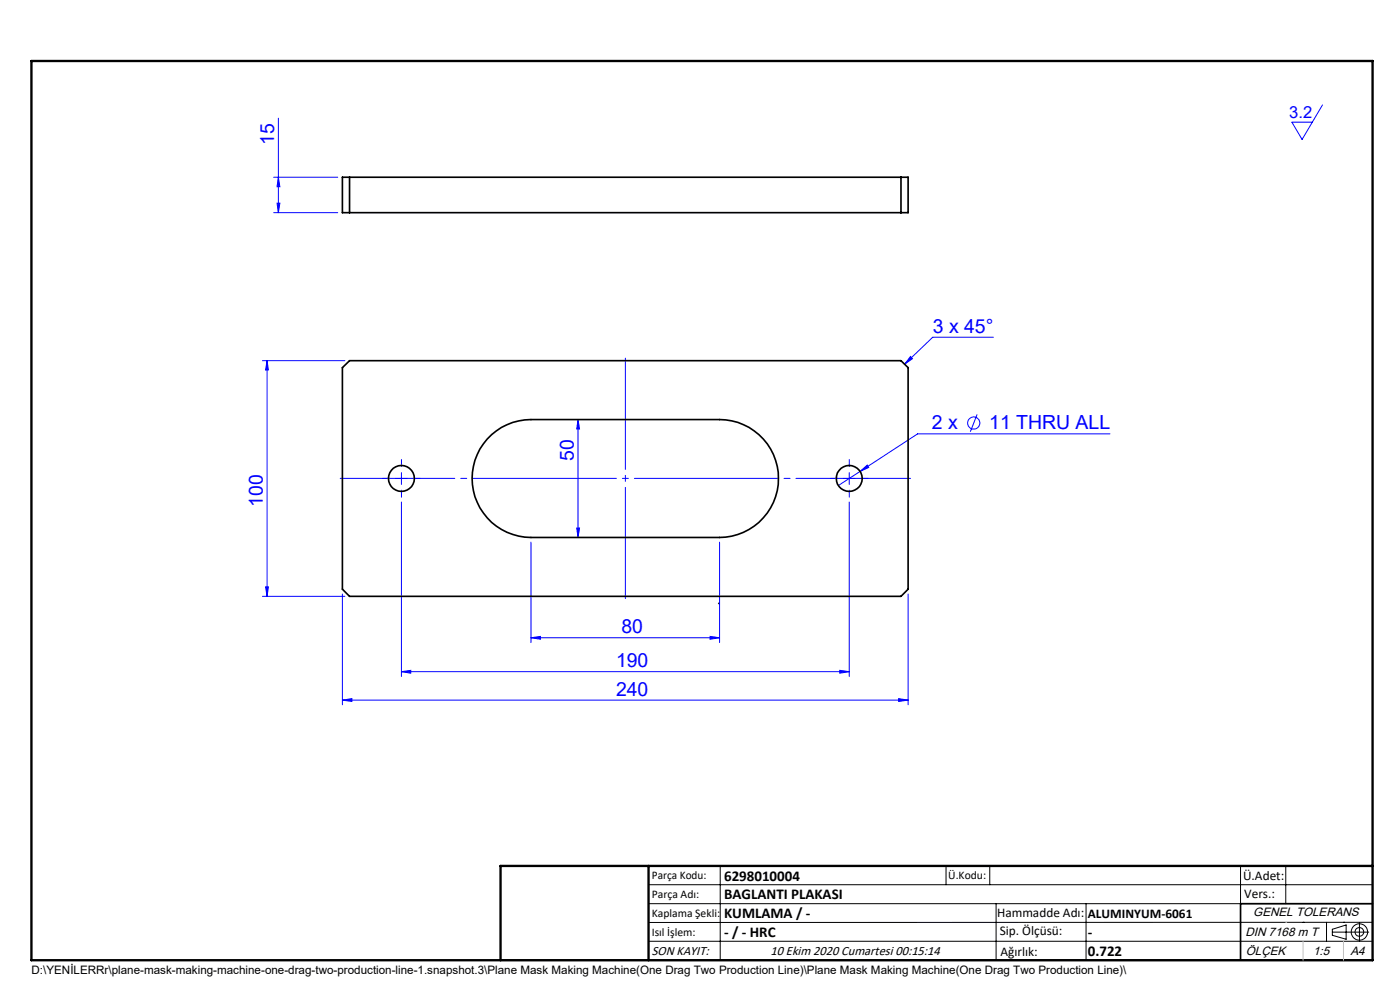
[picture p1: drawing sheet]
<svg xmlns="http://www.w3.org/2000/svg" width="297mm" height="210mm" viewBox="0 0 297 210" stroke-linecap="round" stroke-linejoin="round" font-family="sans-serif">
<g fill="none" stroke="#00f" stroke-width=".21">
<path d="M58.1 37.6h13.5M59.1 37.6l.3 2h-.6zM59.1 25.1v20M280.6 22.3l-4.4 7.3-2.1-3.7h4.3M58.1 45.1h13.5M58.8 43.1h.6l-.3 2zM55.7 76.5h17.5M56.7 76.5l.2 2h-.6zM56.7 76.5v50M193.1 75.6l.5 .5-1.7 1.1zM210.7 71.5h-12.8l-6 5.7M122.6 89l.3 2h-.6z"/>
<path d="M122.6 89v25M207.3 87.9l-1.5 3.7M235.5 92h-40.8l-12.2 8M83.9 101.5h2.5M85.2 106.5v37M85.2 100.3v2.5M112.6 115v21.3M122.3 112h.6l-.3 2zM152.6 115v21.3M178.9 101.5h2.5M180.2 106.5v37M180.2 100.3v2.5"/>
<path d="M182.5 100l1.5-1.3 .3 .5zM182.5 100l-4.7 3M55.7 126.5h17.5M56.3 124.5h.6l-.2 2zM72.6 126v23.5M112.6 135.3l2.1-.3v.6zM112.6 135.3h40M150.6 135l2 .3-2 .3zM192.7 126v23.5M72.6 148.5l2-.3v.6zM72.6 148.5h120.1M85.2 142.5l1.9-.3v.6z"/>
<path d="M85.2 142.5h95M178.2 142.2l2 .3-2 .3zM190.6 148.2l2.1 .3-2.1 .3z"/>
<circle cx="206.6" cy="89.7" r="1.29"/>
</g>
<g fill="none" stroke="#000" stroke-width=".21">
<path d="M137.6 187.7h153.6M137.6 191.7h153.6M137.6 199.7h153.6M152.8 183.7v20M200.7 183.7v4M210 183.7v4M211.3 191.7v12M230.4 191.7v12M263.2 183.7v20M272.8 183.7v8M276.4 195.6h.1M281.4 195.6v4.1"/>
<path d="M282.6 197.7h7.8M282.6 197.1l3-.9v3l-3-.8zM285 195.6h.1M288.4 195.8v3.8M291.2 195.6l-153.6 .1"/>
<circle cx="288.4" cy="197.7" r="1.74"/>
<circle cx="288.4" cy="197.7" r=".93"/>
</g>
<path d="M72.2 101.5h121" fill="none" stroke="#00f" stroke-width=".21" stroke-dasharray="30.5 1.3 1.3 1.3" stroke-dashoffset="6.2"/>
<path d="M132.7 127v-51" fill="none" stroke="#00f" stroke-width=".21" stroke-dasharray="30.5 1.3 1.3 1.3" stroke-dashoffset="6.9"/>
<path d="M85.2 99v-1.5M180.2 99v-1.5M82.7 101.5h-1.5M85.2 104v1.5M87.7 101.5h1.5M177.7 101.5h-1.5M180.2 104v1.5M182.7 101.5h1.5" fill="none" stroke="#00f" stroke-width=".21" stroke-dasharray="30.5 1.3 1.3 1.3"/>
<path d="M291.2 191.7h-28v12M106.2 203.7h185" fill="none" stroke="#000" stroke-width=".35"/>
<path d="M6.7 12.9h284.5v190.8h-284.5zM137.6 183.7v20M291.2 183.7h-185v20" fill="none" stroke="#000" stroke-width=".5"/>
<path d="M152.5 128h.1" fill="none" stroke="#191924" stroke-width=".35"/>
<path d="M272.8 195.6h.1M276.4 199.7v4M285 199.7v4" fill="none" stroke="#c0c0c0" stroke-width=".21"/>
<g fill="#00f">
<path d="M85.2 142.5l1.9-.3v.6zM178.2 142.2l2 .3-2 .3zM72.6 148.5l2-.3v.6zM190.6 148.2l2.1 .3-2.1 .3zM182.5 100l1.8-.8-.3-.5zM193.1 75.6l.5 .5-1.7 1.1z"/>
<path d="M58.8 43.1h.6l-.3 2zM59.1 37.6l.3 2h-.6z"/>
<path d="M122.6 89l.3 2h-.6zM122.3 112h.6l-.3 2zM56.7 76.5l.2 2h-.6zM56.3 124.5h.6l-.2 2z"/>
<path d="M112.6 135.3l2.1-.3v.6zM150.6 135l2 .3-2 .3z"/>
</g>
<g fill="none" stroke="#000" stroke-width=".35">
<path d="M72.6 37.6h120.1v7.5h-120.1zM74.2 37.6v7.5M191.1 37.6v7.5M72.6 78l1.6-1.5h116.9l1.6 1.5v47l-1.6 1.5h-116.9l-1.6-1.5zM103.4 93.1a12.6 12.6 0 0 1 9.2-4.1h40a12.5 12.5 0 0 1 12.5 12.5 12.5 12.5 0 0 1-12.5 12.5h-40a12.5 12.5 0 0 1-11.4-7.4 12.5 12.5 0 0 1 2.2-13.5z"/>
<circle cx="85.2" cy="101.5" r="2.75"/>
<circle cx="180.2" cy="101.5" r="2.75"/>
</g>
<g font-size="4.1" fill="#00f">
<text x="58.2" y="30.8" transform="rotate(-90 58.2 30.8)">15</text>
<text x="197.9" y="70.6">3 x 45°</text>
<text x="197.7" y="91.1">2 x</text>
<text x="209.9" y="91.1">11 THRU ALL</text>
<text x="121.7" y="97.7" transform="rotate(-90 121.7 97.7)">50</text>
<text x="55.7" y="107.4" transform="rotate(-90 55.7 107.4)">100</text>
<text x="131.8" y="134.4">80</text>
<text x="130.7" y="141.5">190</text>
<text x="130.7" y="147.5">240</text>
</g>
<text font-size="3.5" fill="#00f" x="273.5" y="25.1">3.2</text>
<g font-size="3.2">
<text x="153.6" y="190.8">BAGLANTI PLAKASI</text>
<text x="153.6" y="186.8">6298010004</text>
<text x="153.6" y="194.8">KUMLAMA / -</text>
<text x="153.6" y="198.8">- / - HRC</text>
<text x="230.8" y="198.7">-</text>
<text x="230.8" y="202.8">0.722</text>
</g>
<g font-size="2.8">
<text x="263.7" y="186.7">Ü.Adet:</text>
<text x="263.9" y="190.5">Vers.:</text>
<text x="211.5" y="194.5">Hammadde Adı:</text>
<text x="230.8" y="194.7">ALUMINYUM-6061</text>
<text x="138.3" y="202.6">SON KAYIT:</text>
<text x="163.5" y="202.6">10 Ekim 2020 Cumartesi 00:15:14</text>
<text x="212.1" y="198.4">Sip. Ölçüsü:</text>
<text x="212.2" y="202.7">Ağırlık:</text>
</g>
<g font-size="2.6">
<text x="265.9" y="194.4">GENEL TOLERANS</text>
<text x="264.2" y="198.5">DIN 7168 m T</text>
<text x="264.3" y="202.6">ÖLÇEK</text>
<text x="278.5" y="202.6">1:5</text>
<text x="286.5" y="202.6">A4</text>
</g>
<g font-size="2.5">
<text x="138.3" y="186.4">Parça Kodu:</text>
<text x="138.3" y="190.5">Parça Adı:</text>
<text x="201.2" y="186.5">Ü.Kodu:</text>
<text x="138.3" y="194.5">Kaplama Şekli:</text>
<text x="138.3" y="198.6">Isıl İşlem:</text>
<text x="6.7" y="206.7">D:\YENİLERRr\plane-mask-making-machine-one-drag-two-production-line-1.snapshot.3\Plane Mask Making Machine(One Drag Two Production Line)\Plane Mask Making Machine(One Drag Two Production Line)\</text>
</g>
</svg>
